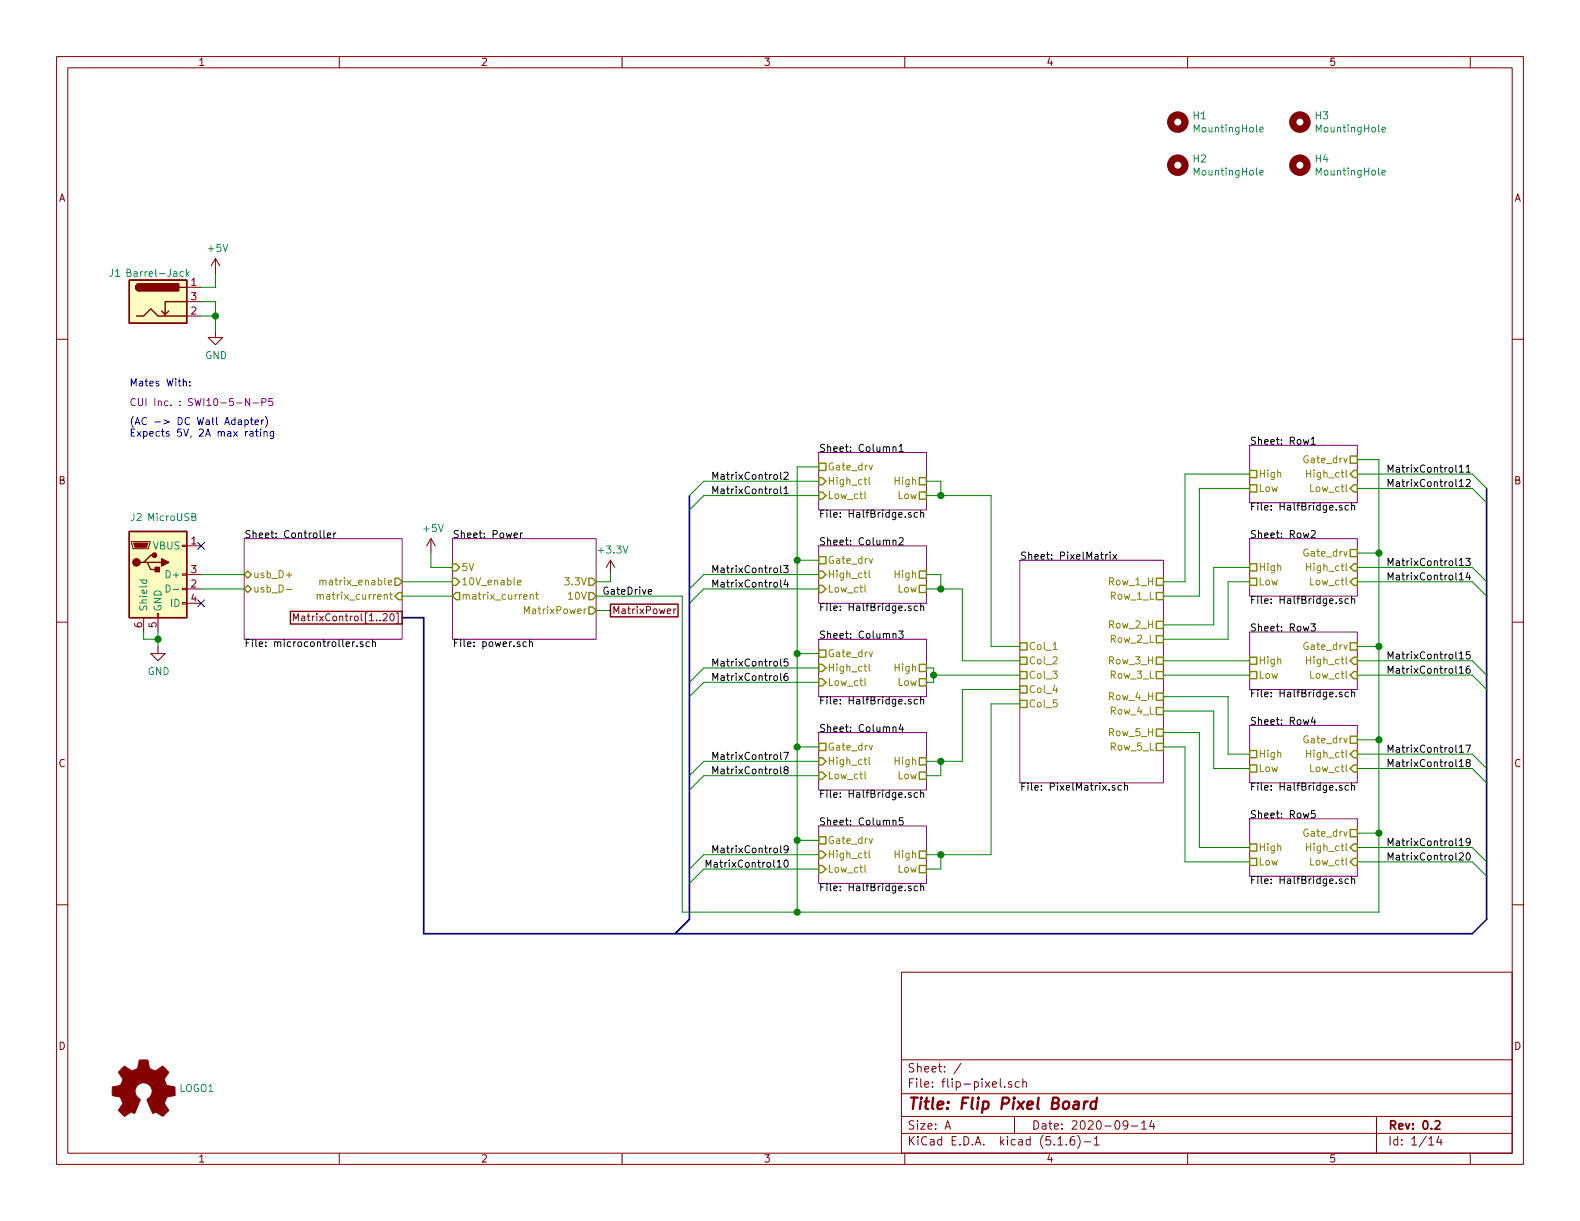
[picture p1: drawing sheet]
EESchema Schematic File Version 4
EELAYER 30 0
EELAYER END
$Descr A 11000 8500
encoding utf-8
Sheet 1 14
Title "Flip Pixel Board"
Date "2020-09-14"
Rev "0.2"
Comp ""
Comment1 ""
Comment2 ""
Comment3 ""
Comment4 ""
$EndDescr
$Sheet
S 7100 3900 1000 1550
U 5F80043E
F0 "PixelMatrix" 50
F1 "PixelMatrix.sch" 50
F2 "Row_1_H" U R 8100 4050 50 
F3 "Row_1_L" U R 8100 4150 50 
F4 "Row_2_H" U R 8100 4350 50 
F5 "Row_2_L" U R 8100 4450 50 
F6 "Row_3_H" U R 8100 4600 50 
F7 "Row_3_L" U R 8100 4700 50 
F8 "Row_4_H" U R 8100 4850 50 
F9 "Row_4_L" U R 8100 4950 50 
F10 "Row_5_H" U R 8100 5100 50 
F11 "Row_5_L" U R 8100 5200 50 
F12 "Col_1" U L 7100 4500 50 
F13 "Col_2" U L 7100 4600 50 
F14 "Col_3" U L 7100 4700 50 
F15 "Col_4" U L 7100 4800 50 
F16 "Col_5" U L 7100 4900 50 
$EndSheet
$Sheet
S 8700 3750 750  400 
U 5EE9B045
F0 "Row2" 50
F1 "HalfBridge.sch" 50
F2 "High_ctl" I R 9450 3950 50 
F3 "Low_ctl" I R 9450 4050 50 
F4 "High" U L 8700 3950 50 
F5 "Low" U L 8700 4050 50 
F6 "Gate_drv" U R 9450 3850 50 
$EndSheet
$Sheet
S 8700 3100 750  400 
U 5EE9FC8C
F0 "Row1" 50
F1 "HalfBridge.sch" 50
F2 "High_ctl" I R 9450 3300 50 
F3 "Low_ctl" I R 9450 3400 50 
F4 "High" U L 8700 3300 50 
F5 "Low" U L 8700 3400 50 
F6 "Gate_drv" U R 9450 3200 50 
$EndSheet
$Sheet
S 8700 4400 750  400 
U 5EEA0C10
F0 "Row3" 50
F1 "HalfBridge.sch" 50
F2 "High_ctl" I R 9450 4600 50 
F3 "Low_ctl" I R 9450 4700 50 
F4 "High" U L 8700 4600 50 
F5 "Low" U L 8700 4700 50 
F6 "Gate_drv" U R 9450 4500 50 
$EndSheet
$Sheet
S 8700 5050 750  400 
U 5EEA144F
F0 "Row4" 50
F1 "HalfBridge.sch" 50
F2 "High_ctl" I R 9450 5250 50 
F3 "Low_ctl" I R 9450 5350 50 
F4 "High" U L 8700 5250 50 
F5 "Low" U L 8700 5350 50 
F6 "Gate_drv" U R 9450 5150 50 
$EndSheet
$Sheet
S 8700 5700 750  400 
U 5EEA22DC
F0 "Row5" 50
F1 "HalfBridge.sch" 50
F2 "High_ctl" I R 9450 5900 50 
F3 "Low_ctl" I R 9450 6000 50 
F4 "High" U L 8700 5900 50 
F5 "Low" U L 8700 6000 50 
F6 "Gate_drv" U R 9450 5800 50 
$EndSheet
$Sheet
S 5700 3800 750  400 
U 5EEA5F96
F0 "Column2" 50
F1 "HalfBridge.sch" 50
F2 "High_ctl" I L 5700 4000 50 
F3 "Low_ctl" I L 5700 4100 50 
F4 "High" U R 6450 4000 50 
F5 "Low" U R 6450 4100 50 
F6 "Gate_drv" U L 5700 3900 50 
$EndSheet
$Sheet
S 5700 3150 750  400 
U 5EEA5F9D
F0 "Column1" 50
F1 "HalfBridge.sch" 50
F2 "High_ctl" I L 5700 3350 50 
F3 "Low_ctl" I L 5700 3450 50 
F4 "High" U R 6450 3350 50 
F5 "Low" U R 6450 3450 50 
F6 "Gate_drv" U L 5700 3250 50 
$EndSheet
$Sheet
S 5700 4450 750  400 
U 5EEA5FA4
F0 "Column3" 50
F1 "HalfBridge.sch" 50
F2 "High_ctl" I L 5700 4650 50 
F3 "Low_ctl" I L 5700 4750 50 
F4 "High" U R 6450 4650 50 
F5 "Low" U R 6450 4750 50 
F6 "Gate_drv" U L 5700 4550 50 
$EndSheet
$Sheet
S 5700 5100 750  400 
U 5EEA5FAB
F0 "Column4" 50
F1 "HalfBridge.sch" 50
F2 "High_ctl" I L 5700 5300 50 
F3 "Low_ctl" I L 5700 5400 50 
F4 "High" U R 6450 5300 50 
F5 "Low" U R 6450 5400 50 
F6 "Gate_drv" U L 5700 5200 50 
$EndSheet
$Sheet
S 5700 5750 750  400 
U 5EEA5FB2
F0 "Column5" 50
F1 "HalfBridge.sch" 50
F2 "High_ctl" I L 5700 5950 50 
F3 "Low_ctl" I L 5700 6050 50 
F4 "High" U R 6450 5950 50 
F5 "Low" U R 6450 6050 50 
F6 "Gate_drv" U L 5700 5850 50 
$EndSheet
Wire Wire Line
	7100 4700 6500 4700
Wire Wire Line
	6500 4700 6500 4650
Wire Wire Line
	6500 4650 6450 4650
Wire Wire Line
	6450 4750 6500 4750
Wire Wire Line
	6500 4750 6500 4700
Connection ~ 6500 4700
Wire Wire Line
	7100 4900 6900 4900
Wire Wire Line
	6900 4900 6900 5950
Wire Wire Line
	6900 5950 6550 5950
Wire Wire Line
	6450 6050 6550 6050
Wire Wire Line
	6550 6050 6550 5950
Connection ~ 6550 5950
Wire Wire Line
	6550 5950 6450 5950
Wire Wire Line
	6450 5300 6550 5300
Wire Wire Line
	6700 5300 6700 4800
Wire Wire Line
	6700 4800 7100 4800
Wire Wire Line
	6450 5400 6550 5400
Wire Wire Line
	6550 5400 6550 5300
Connection ~ 6550 5300
Wire Wire Line
	6550 5300 6700 5300
Wire Wire Line
	7100 4600 6700 4600
Wire Wire Line
	6700 4600 6700 4100
Wire Wire Line
	6700 4100 6550 4100
Wire Wire Line
	6550 4100 6550 4000
Wire Wire Line
	6550 4000 6450 4000
Connection ~ 6550 4100
Wire Wire Line
	6550 4100 6450 4100
Wire Wire Line
	7100 4500 6900 4500
Wire Wire Line
	6900 4500 6900 3450
Wire Wire Line
	6900 3450 6550 3450
Wire Wire Line
	6550 3450 6550 3350
Wire Wire Line
	6550 3350 6450 3350
Connection ~ 6550 3450
Wire Wire Line
	6550 3450 6450 3450
Wire Wire Line
	8100 4050 8250 4050
Wire Wire Line
	8250 4050 8250 3300
Wire Wire Line
	8250 3300 8700 3300
Wire Wire Line
	8700 3400 8350 3400
Wire Wire Line
	8350 3400 8350 4150
Wire Wire Line
	8350 4150 8100 4150
Wire Wire Line
	8100 4350 8450 4350
Wire Wire Line
	8450 3950 8700 3950
Wire Wire Line
	8700 4050 8550 4050
Wire Wire Line
	8550 4450 8100 4450
Wire Wire Line
	8700 4700 8100 4700
Wire Wire Line
	8100 4600 8700 4600
Wire Wire Line
	8550 4050 8550 4450
Wire Wire Line
	8450 3950 8450 4350
Wire Wire Line
	8100 4850 8550 4850
Wire Wire Line
	8550 4850 8550 5250
Wire Wire Line
	8550 5250 8700 5250
Wire Wire Line
	8700 5350 8450 5350
Wire Wire Line
	8450 5350 8450 4950
Wire Wire Line
	8450 4950 8100 4950
Wire Wire Line
	8700 5900 8350 5900
Wire Wire Line
	8350 5900 8350 5100
Wire Wire Line
	8350 5100 8100 5100
Wire Wire Line
	8100 5200 8250 5200
Wire Wire Line
	8250 5200 8250 6000
Wire Wire Line
	8250 6000 8700 6000
Wire Wire Line
	9450 3300 10250 3300
Wire Wire Line
	9450 3400 10250 3400
Entry Wire Line
	10250 3300 10350 3400
Entry Wire Line
	10250 3400 10350 3500
Wire Wire Line
	9450 3200 9600 3200
Wire Wire Line
	9600 3200 9600 3850
Wire Wire Line
	9450 3850 9600 3850
Connection ~ 9600 3850
Wire Wire Line
	9600 3850 9600 4500
Wire Wire Line
	9450 4500 9600 4500
Connection ~ 9600 4500
Wire Wire Line
	9600 4500 9600 5150
Wire Wire Line
	9450 5150 9600 5150
Connection ~ 9600 5150
Wire Wire Line
	9600 5150 9600 5800
Wire Wire Line
	9450 5800 9600 5800
Wire Wire Line
	9450 3950 10250 3950
Wire Wire Line
	9450 4050 10250 4050
Entry Wire Line
	10250 3950 10350 4050
Entry Wire Line
	10250 4050 10350 4150
Wire Wire Line
	9450 4600 10250 4600
Wire Wire Line
	9450 4700 10250 4700
Entry Wire Line
	10250 4600 10350 4700
Entry Wire Line
	10250 4700 10350 4800
Wire Wire Line
	9450 5250 10250 5250
Wire Wire Line
	9450 5350 10250 5350
Entry Wire Line
	10250 5250 10350 5350
Entry Wire Line
	10250 5350 10350 5450
Wire Wire Line
	9450 5900 10250 5900
Wire Wire Line
	9450 6000 10250 6000
Entry Wire Line
	10250 5900 10350 6000
Entry Wire Line
	10250 6000 10350 6100
Entry Bus Bus
	10250 6500 10350 6400
Wire Wire Line
	5700 3350 4900 3350
Wire Wire Line
	5700 3450 4900 3450
Entry Wire Line
	4900 3350 4800 3450
Entry Wire Line
	4900 3450 4800 3550
Wire Wire Line
	5700 4000 4900 4000
Wire Wire Line
	5700 4100 4900 4100
Entry Wire Line
	4900 4000 4800 4100
Entry Wire Line
	4900 4100 4800 4200
Wire Wire Line
	5700 4650 4900 4650
Wire Wire Line
	5700 4750 4900 4750
Entry Wire Line
	4900 4650 4800 4750
Entry Wire Line
	4900 4750 4800 4850
Wire Wire Line
	5700 5300 4900 5300
Wire Wire Line
	5700 5400 4900 5400
Entry Wire Line
	4900 5300 4800 5400
Entry Wire Line
	4900 5400 4800 5500
Wire Wire Line
	5700 5950 4900 5950
Wire Wire Line
	5700 6050 4900 6050
Entry Wire Line
	4900 5950 4800 6050
Entry Wire Line
	4900 6050 4800 6150
Entry Bus Bus
	4800 6400 4700 6500
Wire Wire Line
	9600 5800 9600 6350
Wire Wire Line
	9600 6350 5550 6350
Connection ~ 9600 5800
Wire Wire Line
	5700 3250 5550 3250
Wire Wire Line
	5550 3250 5550 3900
Connection ~ 5550 6350
Wire Wire Line
	5700 3900 5550 3900
Connection ~ 5550 3900
Wire Wire Line
	5550 3900 5550 4550
Wire Wire Line
	5700 4550 5550 4550
Connection ~ 5550 4550
Wire Wire Line
	5550 4550 5550 5200
Wire Wire Line
	5700 5200 5550 5200
Connection ~ 5550 5200
Wire Wire Line
	5550 5200 5550 5850
Wire Wire Line
	5700 5850 5550 5850
Connection ~ 5550 5850
Wire Wire Line
	5550 5850 5550 6350
$Comp
L Custom-Symbols:Barrel-Jack J1
U 1 1
P 1100 2100
F 0 "J1" H 800 2300 50  0000 C CNN
F 1 "Barrel-Jack" H 1100 2300 50  0000 C CNN
F 2 "Connector_BarrelJack:BarrelJack_Horizontal" H 1400 2350 50  0001 C CNN
F 3 "https://www.cuidevices.com/product/resource/pj-102b.pdf" H 1400 2350 50  0001 C CNN
F 4 "Digikey" H 650 2800 50  0001 C CNN "Vendor"
F 5 "CP-102B-ND" H 750 2600 50  0001 C CNN "Vendor Part"
F 6 "CUI Devices" H 750 2700 50  0001 C CNN "Manufacturer"
F 7 "CONN PWR JACK 2.5X5.5MM SOLDER" H 1200 2500 50  0001 C CNN "Manufacturer Part"
F 8 "CUI Inc. : SWI10-5-N-P5" H 900 1400 50  0000 L CNN "Mates With"
	1    1100 2100
	1    0    0    -1  
$EndComp
Wire Wire Line
	1400 2100 1500 2100
$Comp
L power:GND #PWR037
U 1 1
P 1500 2300
F 0 "#PWR037" H 1500 2050 50  0001 C CNN
F 1 "GND" H 1505 2127 50  0000 C CNN
F 2 "" H 1500 2300 50  0001 C CNN
F 3 "" H 1500 2300 50  0001 C CNN
	1    1500 2300
	1    0    0    -1  
$EndComp
Text Notes 900  2700 0    50   ~ 0
Mates With:
Text Notes 900  3050 0    50   ~ 0
(AC -> DC Wall Adapter)\nExpects 5V, 2A max rating
Wire Wire Line
	1500 2100 1500 2200
Connection ~ 1500 2200
Wire Wire Line
	1500 2200 1500 2300
$Comp
L Graphic:Logo_Open_Hardware_Small LOGO1
U 1 1
P 1000 7600
F 0 "LOGO1" H 1247 7625 50  0000 L CNN
F 1 "Logo_Open_Hardware_Small" H 1000 7375 50  0001 C CNN
F 2 "Symbol:OSHW-Logo2_9.8x8mm_SilkScreen" H 1000 7600 50  0001 C CNN
F 3 "~" H 1000 7600 50  0001 C CNN
	1    1000 7600
	1    0    0    -1  
$EndComp
Wire Wire Line
	1400 2000 1500 2000
Wire Wire Line
	1500 2000 1500 1900
$Comp
L power:+5V #PWR0101
U 1 1
P 1500 1900
F 0 "#PWR0101" H 1500 1750 50  0001 C CNN
F 1 "+5V" H 1515 2073 50  0000 C CNN
F 2 "" H 1500 1900 50  0001 C CNN
F 3 "" H 1500 1900 50  0001 C CNN
	1    1500 1900
	1    0    0    -1  
$EndComp
Wire Wire Line
	1400 4000 1700 4000
Wire Wire Line
	1400 4100 1700 4100
Wire Wire Line
	1100 4400 1100 4450
Wire Wire Line
	1000 4400 1000 4450
Wire Wire Line
	1000 4450 1100 4450
Connection ~ 1100 4450
Wire Wire Line
	1100 4450 1100 4500
$Comp
L power:GND #PWR0102
U 1 1
P 1100 4500
F 0 "#PWR0102" H 1100 4250 50  0001 C CNN
F 1 "GND" H 1105 4327 50  0000 C CNN
F 2 "" H 1100 4500 50  0001 C CNN
F 3 "" H 1100 4500 50  0001 C CNN
	1    1100 4500
	1    0    0    -1  
$EndComp
NoConn ~ 1400 4200
NoConn ~ 1400 3800
$Sheet
S 3150 3750 1000 700 
U 5FD24FC6
F0 "Power" 50
F1 "power.sch" 50
F2 "5V" I L 3150 3950 50 
F3 "3.3V" O R 4150 4050 50 
F4 "10V" O R 4150 4150 50 
F5 "10V_enable" I L 3150 4050 50 
F6 "matrix_current" O L 3150 4150 50 
F7 "MatrixPower" O R 4150 4250 50 
$EndSheet
Wire Wire Line
	2800 4050 3150 4050
Wire Wire Line
	2800 4150 3150 4150
Wire Wire Line
	3150 3950 3000 3950
Wire Wire Line
	3000 3950 3000 3850
$Comp
L power:+5V #PWR0103
U 1 1
P 3000 3850
F 0 "#PWR0103" H 3000 3700 50  0001 C CNN
F 1 "+5V" H 3015 4023 50  0000 C CNN
F 2 "" H 3000 3850 50  0001 C CNN
F 3 "" H 3000 3850 50  0001 C CNN
	1    3000 3850
	1    0    0    -1  
$EndComp
Wire Wire Line
	4150 4050 4250 4050
Wire Wire Line
	4250 4050 4250 4000
$Comp
L power:+3.3V #PWR0104
U 1 1
P 4250 4000
F 0 "#PWR0104" H 4250 3850 50  0001 C CNN
F 1 "+3.3V" H 4265 4173 50  0000 C CNN
F 2 "" H 4250 4000 50  0001 C CNN
F 3 "" H 4250 4000 50  0001 C CNN
	1    4250 4000
	1    0    0    -1  
$EndComp
Text Label 4550 4150 2    50   ~ 0
GateDrive
Text GLabel 4250 4250 2    50   UnSpc ~ 0
MatrixPower
Wire Wire Line
	4250 4250 4150 4250
$Sheet
S 1700 3750 1100 700 
U 5F59EFA2
F0 "Controller" 50
F1 "microcontroller.sch" 50
F2 "matrix_enable" O R 2800 4050 50 
F3 "matrix_current" I R 2800 4150 50 
F4 "usb_D+" B L 1700 4000 50 
F5 "usb_D-" B L 1700 4100 50 
$EndSheet
Text GLabel 2800 4300 0    50   UnSpc ~ 0
MatrixControl[1..20]
Wire Bus Line
	2950 4300 2800 4300
Wire Wire Line
	4150 4150 4750 4150
Wire Wire Line
	1400 2200 1500 2200
Wire Wire Line
	4750 4150 4750 6350
Wire Bus Line
	2950 4300 2950 6500
Text Label 5500 3450 2    50   ~ 0
MatrixControl1
Text Label 5500 3350 2    50   ~ 0
MatrixControl2
Text Label 5500 4000 2    50   ~ 0
MatrixControl3
Text Label 5500 4100 2    50   ~ 0
MatrixControl4
Text Label 5500 4650 2    50   ~ 0
MatrixControl5
Text Label 5500 4750 2    50   ~ 0
MatrixControl6
Text Label 5500 5300 2    50   ~ 0
MatrixControl7
Text Label 5500 5400 2    50   ~ 0
MatrixControl8
Text Label 5500 5950 2    50   ~ 0
MatrixControl9
Text Label 5500 6050 2    50   ~ 0
MatrixControl10
Text Label 9650 3300 0    50   ~ 0
MatrixControl11
Wire Wire Line
	4750 6350 5550 6350
Text Label 9650 3400 0    50   ~ 0
MatrixControl12
Text Label 9650 3950 0    50   ~ 0
MatrixControl13
Text Label 9650 4050 0    50   ~ 0
MatrixControl14
Text Label 9650 4600 0    50   ~ 0
MatrixControl15
Text Label 9650 4700 0    50   ~ 0
MatrixControl16
Text Label 9650 5250 0    50   ~ 0
MatrixControl17
Text Label 9650 5350 0    50   ~ 0
MatrixControl18
Text Label 9650 5900 0    50   ~ 0
MatrixControl19
Text Label 9650 6000 0    50   ~ 0
MatrixControl20
$Comp
L Custom-Symbols:MicroUSB J2
U 1 1
P 1100 4050
F 0 "J2" H 950 4500 50  0000 C CNN
F 1 "MicroUSB" H 1200 4500 50  0000 C CNN
F 2 "Custom-Footprints:USB_Micro-B_Amphenol_10104110_Horizontal" H 1350 4450 50  0001 C CNN
F 3 "https://www.amphenol-icc.com/media/wysiwyg/files/drawing/10118192.pdf" H 1350 4450 50  0001 C CNN
F 4 "Digikey" H 900 4700 50  0001 C CNN "Vendor"
F 5 "609-5379-1-ND" H 1150 4600 50  0001 C CNN "Vendor Part"
F 6 "Amphenol ICC (FCI)" H 1150 4600 50  0001 C CNN "Manufacturer"
F 7 "10118192-0002LF" H 1150 4600 50  0001 C CNN "Manufacture Part"
	1    1100 4050
	1    0    0    -1  
$EndComp
Wire Bus Line
	2950 6500 10250 6500
Wire Bus Line
	10350 3400 10350 6400
Wire Bus Line
	4800 3450 4800 6400
$Comp
L Mechanical:MountingHole H3
U 1 1
P 9050 850
F 0 "H3" H 9150 896 50  0000 L CNN
F 1 "MountingHole" H 9150 805 50  0000 L CNN
F 2 "MountingHole:MountingHole_3mm" H 9050 850 50  0001 C CNN
F 3 "~" H 9050 850 50  0001 C CNN
	1    9050 850 
	1    0    0    -1  
$EndComp
$Comp
L Mechanical:MountingHole H1
U 1 1
P 8200 850
F 0 "H1" H 8300 896 50  0000 L CNN
F 1 "MountingHole" H 8300 805 50  0000 L CNN
F 2 "MountingHole:MountingHole_3mm" H 8200 850 50  0001 C CNN
F 3 "~" H 8200 850 50  0001 C CNN
	1    8200 850 
	1    0    0    -1  
$EndComp
$Comp
L Mechanical:MountingHole H2
U 1 1
P 8200 1150
F 0 "H2" H 8300 1196 50  0000 L CNN
F 1 "MountingHole" H 8300 1105 50  0000 L CNN
F 2 "MountingHole:MountingHole_3mm" H 8200 1150 50  0001 C CNN
F 3 "~" H 8200 1150 50  0001 C CNN
	1    8200 1150
	1    0    0    -1  
$EndComp
$Comp
L Mechanical:MountingHole H4
U 1 1
P 9050 1150
F 0 "H4" H 9150 1196 50  0000 L CNN
F 1 "MountingHole" H 9150 1105 50  0000 L CNN
F 2 "MountingHole:MountingHole_3mm" H 9050 1150 50  0001 C CNN
F 3 "~" H 9050 1150 50  0001 C CNN
	1    9050 1150
	1    0    0    -1  
$EndComp
$EndSCHEMATC
